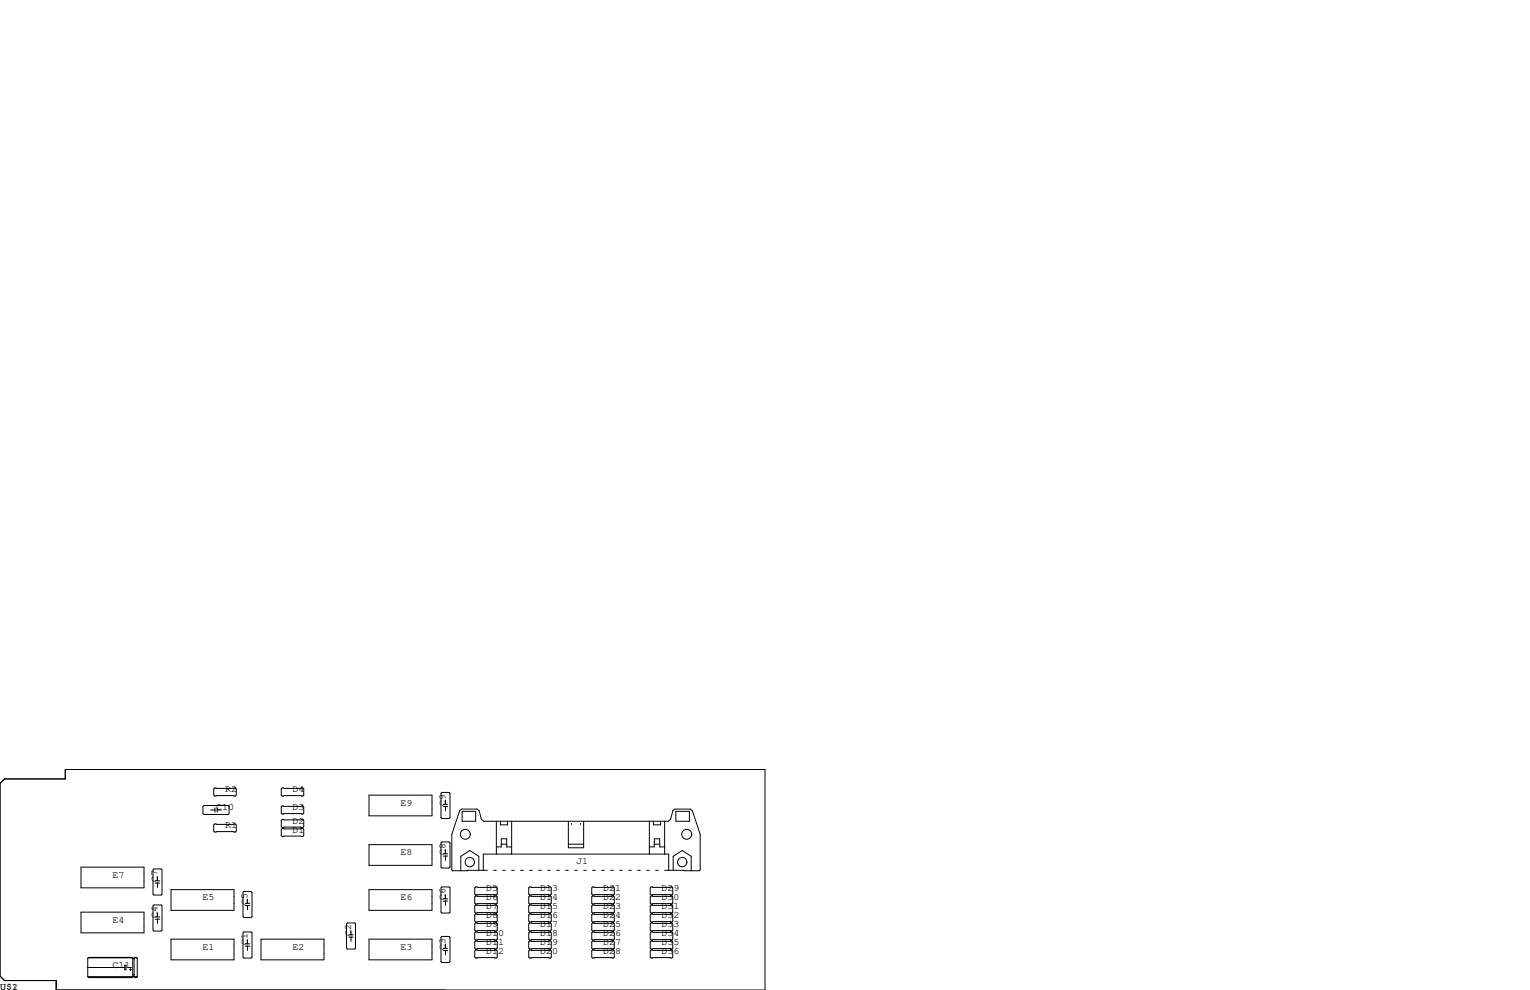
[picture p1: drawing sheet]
<svg xmlns="http://www.w3.org/2000/svg" width="432mm" height="279mm" viewBox="0 0 432 279" stroke-linecap="round" stroke-linejoin="round" font-family="sans-serif">
<g fill="none" stroke="#000" stroke-width=".28">
<path d="M0 221.1l1.3-1.3h17.1v-2.6h197.5v62.2h-200v-2.7h-14.6l-1.3-1.2zM57.3 227.6l.2-.3h6.9l.2 .3v2l-.2 .3h-6.9l-.2-.3zM59.4 228.6h1.3M60.6 222.4h5.8l.3 .2v1.8l-.3 .3h-5.8l-.3-.3v-1.8zM60.6 232.5h5.8l.3 .3v1.8l-.3 .2h-5.8l-.3-.2v-1.8zM60.7 228v1.2M61.3 228.6h1.2M61.3 228v1.2M79.6 233.8h5.9l.2 .3v1.7l-.2 .3h-5.9l-.2-.3v-1.7zM79.6 222.4h5.9l.2 .2v1.8l-.2 .3h-5.9l-.2-.3v-1.8zM79.6 227.5h5.9l.2 .2v1.8l-.2 .2h-5.9l-.2-.2v-1.8zM79.6 231.3h5.9l.2 .2v1.8l-.2 .3h-5.9l-.2-.3v-1.8z"/>
<path d="M104.1 224.4h17.8v5.9h-17.8zM104.1 238.4h17.8v5.8h-17.8zM124.7 237.6h2l.3 .3v6.8l-.3 .3h-2l-.2-.3v-6.8zM124.7 223.6h2l.3 .3v6.9l-.3 .2h-2l-.2-.2v-6.9zM125.1 227.6h1.3M125.1 227h1.3M125.7 225.8v1.2M125.7 227.6v1.3M125.7 239.8v1.2M130.4 229h3.8v2.8h-3.8zM135.8 231.2l.7 .6h52.1l.7-.6M135.9 231.2l-.7-2.4-.6-.5h-4.3l-.6 .5-2.2 6.7v10l.3 .2 9.7-.1"/>
<path d="M140.1 239h1.4v-2.3h1.5v2.3h1.4M140.1 231.8v9.2M141.2 231.8v1h2.1v-1M141.5 238.3h1.5M144.4 231.8v9.2M160.4 231.8v7.5h4.3v-7.5M160.4 238.3h4.3M161.3 232.4v.3M163.8 232.4v.3M183.3 239h1.4v-2.3h1.5v2.3h1.4M183.3 231.8v9.2M184.4 231.8v1h2v-1"/>
<path d="M184.7 238.3h1.5M187.6 231.8v9.2M189.3 231.2l.6-2.4 .6-.5h4.3l.6 .5 2.2 6.7v10l-.2 .2-9.8-.1M190.8 229h3.8v2.8h-3.8zM22.9 257.4h17.7v5.9h-17.7zM22.9 244.7h17.7v5.9h-17.7zM43.2 245.5l.2-.3h2.1l.2 .3v6.8l-.2 .3h-2.1l-.2-.3zM43.2 255.7l.2-.3h2.1l.2 .3v6.8l-.2 .3h-2.1l-.2-.3zM43.8 258.8h1.3M43.8 259.4h1.3M43.8 249.2h1.3M43.8 248.6h1.3"/>
<path d="M44.5 247.4v1.2M44.5 249.2v1.2M44.5 257.6v1.2M44.5 259.4v1.2M48.3 251.1h17.7v5.8h-17.7zM68.6 251.8l.2-.2h2.1l.2 .2v6.9l-.2 .3h-2.1l-.2-.3zM69.2 255.6h1.3M69.2 254.9h1.3M69.9 253.7v1.2M69.9 255.6v1.2M104.1 251.1h17.8v5.8h-17.8zM124.5 250.6l.2-.3h2l.3 .3v6.8l-.3 .3h-2l-.2-.3z"/>
<path d="M125.1 254.3h1.3M125.1 253.7h1.3M125.1 241.6h1.3M125.1 241h1.3M125.7 241.6v1.2M125.7 252.5v1.2M125.7 254.3v1.2M134 255.7l.2-.3h5.9l.2 .3v1.7l-.2 .3h-5.9l-.2-.3zM134 250.6l.2-.3h5.9l.2 .3v1.7l-.2 .3h-5.9l-.2-.3zM134 253.1l.2-.2h5.9l.2 .2v1.8l-.2 .2h-5.9l-.2-.2zM134 258.2l.2-.3h5.9l.2 .3v1.8l-.2 .2h-5.9l-.2-.2zM135.1 245.6v-3.9l-2.5-1.7-2.6 1.7v4"/>
<path d="M136.4 245.6v-4.6h52.3v4.6M139.3 245.6h.8M141.9 245.6h.7M144.4 245.6h.8M146.9 245.6h.8M149.2 250.6l.3-.3h5.8l.3 .3v1.7l-.3 .3h-5.8l-.3-.3zM149.2 253.1l.3-.2h5.8l.3 .2v1.8l-.3 .2h-5.8l-.3-.2zM149.2 255.7l.3-.3h5.8l.3 .3v1.7l-.3 .3h-5.8l-.3-.3zM149.2 258.2l.3-.3h5.8l.3 .3v1.8l-.3 .2h-5.8l-.3-.2zM149.5 245.6h.7M152 245.6h.8M154.6 245.6h.7"/>
<path d="M157.1 245.6h.8M159.6 245.6h.8M162.2 245.6h.7M164.7 245.6h.8M167 250.6l.3-.3h5.8l.3 .3v1.7l-.3 .3h-5.8l-.3-.3zM167 253.1l.3-.2h5.8l.3 .2v1.8l-.3 .2h-5.8l-.3-.2zM167 255.7l.3-.3h5.8l.3 .3v1.7l-.3 .3h-5.8l-.3-.3zM167 258.2l.3-.3h5.8l.3 .3v1.8l-.3 .2h-5.8l-.3-.2zM167.3 245.6h.7M169.8 245.6h.8M172.3 245.6h.8M174.9 245.6h.7"/>
<path d="M177.4 245.6h.8M180 245.6h.7M182.5 245.6h.8M183.5 250.6l.3-.3h5.8l.3 .3v1.7l-.3 .3h-5.8l-.3-.3zM183.5 253.1l.3-.2h5.8l.3 .2v1.8l-.3 .2h-5.8l-.3-.2zM183.5 255.7l.3-.3h5.8l.3 .3v1.7l-.3 .3h-5.8l-.3-.3zM183.5 258.2l.3-.3h5.8l.3 .3v1.8l-.3 .2h-5.8l-.3-.2zM185 245.6h.8M190 245.6v-3.9l2.5-1.7 2.6 1.7v4M24.8 275.7h13.9M24.8 273h10.3M24.9 270.3h12.4"/>
<path d="M25 275.8h12.2M35.2 272.4h.4v1.3h-.4zM36.2 273h.9M36.6 273.6h.5M36.8 273.4v.5M37.2 270.2h-12.2M37.2 270.2h-12.2l-.2 .2v5.3M37.2 270.2l.3 .2M37.5 270.4v5.3l-.3 .2h-12.2l-.2-.2M37.5 275.1h.3M37.5 270.4h.3M37.5 270.6h.3"/>
<path d="M37.5 270.5h.3M37.6 275.5h.1M37.8 270.4v5.3l.3 .2h.4l.2-.2M38 270.3h.6M38.1 275.8h.4M38.5 270.2h-.4M38.5 270.2h-.4l-.3 .2M38.5 270.2l.2 .2v5.3M48.3 265h17.7v5.9h-17.7zM68.6 263.3l.2-.3h2.1l.2 .3v6.8l-.2 .3h-2.1l-.2-.3zM69.2 267h1.3M69.2 266.4h1.3"/>
<path d="M69.9 265.2v1.2M69.9 267v1.2M73.7 265h17.7v5.9h-17.7zM97.8 260.7l.2-.2h2.1l.2 .2v6.9l-.2 .2h-2.1l-.2-.2zM98.4 264.5h1.3M98.4 263.8h1.3M99.1 262.6v1.2M99.1 264.5v1.2M104.1 265h17.8v5.9h-17.8zM124.5 264.5l.2-.2h2l.3 .2v6.9l-.3 .3h-2l-.2-.3zM125.1 268.3h1.3M125.1 267.6h1.3"/>
<path d="M125.7 266.4v1.2M125.7 268.3v1.2M134 260.7l.2-.2h5.9l.2 .2v1.8l-.2 .3h-5.9l-.2-.3zM134 263.3l.2-.3h5.9l.2 .3v1.7l-.2 .3h-5.9l-.2-.3zM134 265.8l.2-.2h5.9l.2 .2v1.8l-.2 .2h-5.9l-.2-.2zM134 268.4l.2-.3h5.9l.2 .3v1.7l-.2 .3h-5.9l-.2-.3zM149.2 265.8l.3-.2h5.8l.3 .2v1.8l-.3 .2h-5.8l-.3-.2zM149.2 268.4l.3-.3h5.8l.3 .3v1.7l-.3 .3h-5.8l-.3-.3zM149.2 260.7l.3-.2h5.8l.3 .2v1.8l-.3 .3h-5.8l-.3-.3zM149.2 263.3l.3-.3h5.8l.3 .3v1.7l-.3 .3h-5.8l-.3-.3zM167 260.7l.3-.2h5.8l.3 .2v1.8l-.3 .3h-5.8l-.3-.3zM167 263.3l.3-.3h5.8l.3 .3v1.7l-.3 .3h-5.8l-.3-.3z"/>
<path d="M167 265.8l.3-.2h5.8l.3 .2v1.8l-.3 .2h-5.8l-.3-.2zM167 268.4l.3-.3h5.8l.3 .3v1.7l-.3 .3h-5.8l-.3-.3zM183.5 260.7l.3-.2h5.8l.3 .2v1.8l-.3 .3h-5.8l-.3-.3zM183.5 263.3l.3-.3h5.8l.3 .3v1.7l-.3 .3h-5.8l-.3-.3zM183.5 265.8l.3-.2h5.8l.3 .2v1.8l-.3 .2h-5.8l-.3-.2zM183.5 268.4l.3-.3h5.8l.3 .3v1.7l-.3 .3h-5.8l-.3-.3z"/>
<circle cx="131.3" cy="235.5" r="1.4"/>
<circle cx="193.8" cy="235.5" r="1.4"/>
<circle cx="132.6" cy="243.3" r="1.32"/>
<circle cx="192.5" cy="243.3" r="1.32"/>
</g>
<g font-size="2.8">
<text x="63.5" y="223.5">R2</text>
<text x="82.5" y="223.5">D4</text>
<text x="113" y="227.3">E9</text>
<text x="125.7" y="227.3" transform="rotate(-90 125.7 227.3)">C9</text>
<text x="61" y="228.6">C10</text>
<text x="63.5" y="233.7">R1</text>
<text x="82.5" y="232.4">D2</text>
<text x="82.5" y="228.6">D3</text>
<text x="82.5" y="234.9">D1</text>
<text x="113" y="241.3">E8</text>
<text x="125.7" y="241.3" transform="rotate(-90 125.7 241.3)">C8</text>
<text x="162.6" y="243.8">J1</text>
<text x="31.7" y="247.6">E7</text>
<text x="44.4" y="248.9" transform="rotate(-90 44.4 248.9)">C7</text>
<text x="137.2" y="251.5">D5</text>
<text x="152.4" y="251.5">D13</text>
<text x="170.2" y="251.5">D21</text>
<text x="186.7" y="251.5">D29</text>
<text x="57.1" y="254">E5</text>
<text x="69.8" y="255.3" transform="rotate(-90 69.8 255.3)">C5</text>
<text x="113" y="254">E6</text>
<text x="125.7" y="254" transform="rotate(-90 125.7 254)">C6</text>
<text x="137.2" y="254">D6</text>
<text x="137.2" y="256.5">D7</text>
<text x="152.4" y="254">D14</text>
<text x="152.4" y="256.5">D15</text>
<text x="170.2" y="254">D22</text>
<text x="170.2" y="256.5">D23</text>
<text x="186.7" y="254">D30</text>
<text x="186.7" y="256.5">D31</text>
<text x="31.7" y="260.3">E4</text>
<text x="44.4" y="259.1" transform="rotate(-90 44.4 259.1)">C4</text>
<text x="137.2" y="259.1">D8</text>
<text x="137.2" y="261.6">D9</text>
<text x="152.4" y="259.1">D16</text>
<text x="152.4" y="261.6">D17</text>
<text x="170.2" y="259.1">D24</text>
<text x="170.2" y="261.6">D25</text>
<text x="186.7" y="259.1">D32</text>
<text x="186.7" y="261.6">D33</text>
<text x="57.1" y="268">E1</text>
<text x="69.8" y="266.7" transform="rotate(-90 69.8 266.7)">C1</text>
<text x="82.5" y="268">E2</text>
<text x="99.1" y="264.2" transform="rotate(-90 99.1 264.2)">C2</text>
<text x="113" y="268">E3</text>
<text x="125.7" y="268" transform="rotate(-90 125.7 268)">C3</text>
<text x="137.2" y="264.2">D10</text>
<text x="137.2" y="266.7">D11</text>
<text x="137.2" y="269.2">D12</text>
<text x="152.4" y="264.2">D18</text>
<text x="152.4" y="266.7">D19</text>
<text x="152.4" y="269.2">D20</text>
<text x="170.2" y="264.2">D26</text>
<text x="170.2" y="266.7">D27</text>
<text x="170.2" y="269.2">D28</text>
<text x="186.7" y="264.2">D34</text>
<text x="186.7" y="266.7">D35</text>
<text x="186.7" y="269.2">D36</text>
<text x="31.7" y="273">C11</text>
<text x="0" y="279.4">U$1</text>
<text x="3.4" y="279.4">2</text>
</g>
</svg>
